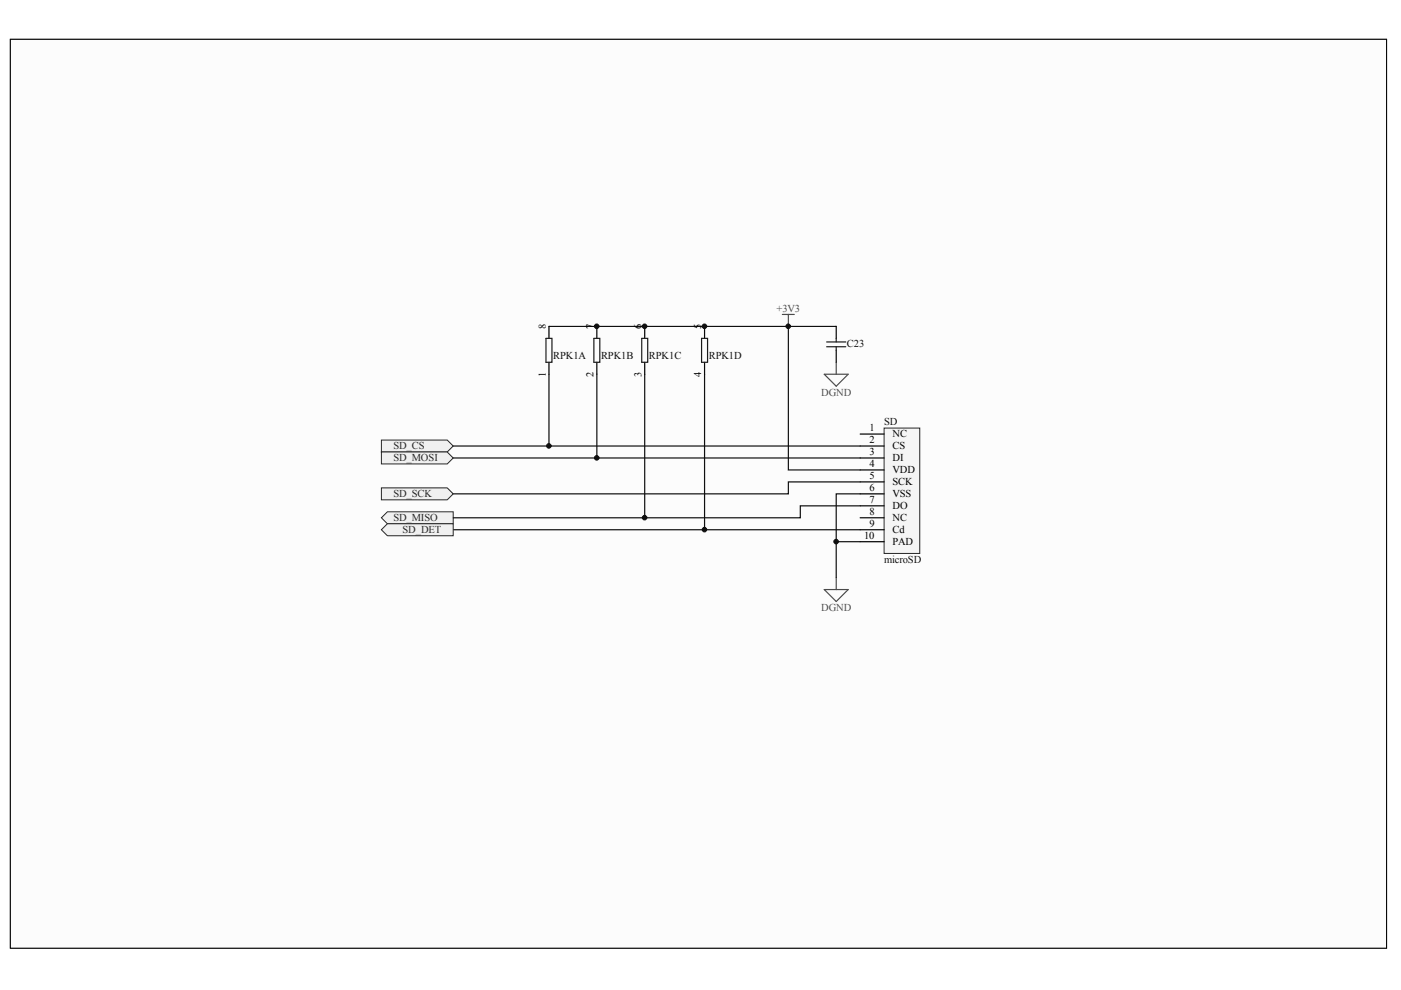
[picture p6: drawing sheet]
<svg xmlns="http://www.w3.org/2000/svg" width="297mm" height="210mm" viewBox="0 0 297 210" stroke-linecap="round" stroke-linejoin="round" font-family="sans-serif">
<path d="M2.2 8.3h291.8v192.7h-291.8z" fill="#fcfcfc" stroke="#000" stroke-width=".21"/>
<path d="M165.9 66.7h2.5M167.1 66.7v2.5" fill="none" stroke="#4c4c4c" stroke-width=".25"/>
<path d="M96.1 94.6h86.3M96.1 97.1h86.3M182.4 102.2h-15.3v2.5h-71" fill="none" stroke="#0e0e0e" stroke-width=".25"/>
<g fill="#f0f0f0" stroke="#262626" stroke-width=".21">
<path d="M80.9 109.8l1.2-1.3h14v2.6h-14z" fill-rule="evenodd"/>
<path d="M80.9 93.3h13.9l1.3 1.3-1.3 1.2h-13.9z" fill-rule="evenodd"/>
<path d="M80.9 95.8h13.9l1.3 1.3-1.3 1.3h-13.9z" fill-rule="evenodd"/>
<path d="M80.9 103.4h13.9l1.3 1.3-1.3 1.3h-13.9z" fill-rule="evenodd"/>
</g>
<path d="M174.8 79.3h5l-2.5 2.6zM177.3 76.8v2.5M174.8 125h5l-2.5 2.5zM177.3 122.5v2.5" fill="none" stroke="#4c4c4c" stroke-width=".25"/>
<path d="M116.4 79.3v15.3M116.4 69.2h50.7M126.5 79.3v17.8M136.7 79.3v30.5M149.4 79.3v33h33M177.3 69.2h-10.2v30.4h15.3M96.1 112.3h53.3M177.3 114.9h5.1M182.4 107.2h-12.7v2.6h-73.6M182.4 104.7h-5.1v17.8" fill="none" stroke="#0e0e0e" stroke-width=".25"/>
<path d="M177.3 69.2v2.5M177.3 74.3v2.5" fill="none" stroke="#000" stroke-width=".25"/>
<path d="M175.3 72.5h4M175.3 73.5h4M177.3 71.7v.8M177.3 73.5v.8" fill="none" stroke="#1c1c1c" stroke-width=".25"/>
<path d="M80.9 112.3l1.2-1.2h14v2.5h-14z" fill-rule="evenodd" fill="#f0f0f0" stroke="#262626" stroke-width=".21"/>
<path d="M187.4 90.8h7.6v26.5h-7.6z" fill="#f5f5f5" stroke="#262626" stroke-width=".21"/>
<g fill="none" stroke="#000" stroke-width=".25">
<path d="M116.4 69.2v2.5M116.4 76.8v2.5M126.5 69.2v2.5M126.5 76.8v2.5M136.7 69.2v2.5M136.7 76.8v2.5M149.4 69.2v2.5M149.4 76.8v2.5M182.4 92h5M182.4 94.6h5M182.4 97.1h5M182.4 99.6h5"/>
<path d="M182.4 102.2h5M182.4 104.7h5M182.4 107.2h5M182.4 109.8h5M182.4 112.3h5M182.4 114.9h5"/>
</g>
<path d="M115.8 71.7h1.2v5.1h-1.2zM125.9 71.7h1.3v5.1h-1.3zM136.1 71.7h1.2v5.1h-1.2zM148.7 71.7h1.3v5.1h-1.3z" fill="none" stroke="#1c1c1c" stroke-width=".25"/>
<g fill="#0e0e0e" stroke="#0e0e0e" stroke-width=".21">
<circle cx="116.4" cy="94.5" r=".48"/>
<circle cx="126.5" cy="97.1" r=".48"/>
<circle cx="126.5" cy="69.2" r=".48"/>
<circle cx="136.7" cy="109.8" r=".48"/>
<circle cx="136.7" cy="69.2" r=".48"/>
<circle cx="149.4" cy="112.3" r=".48"/>
<circle cx="149.4" cy="69.2" r=".48"/>
<circle cx="167.1" cy="69.2" r=".48"/>
<circle cx="177.3" cy="114.8" r=".48"/>
</g>
<g font-size="2.2">
<text x="115.7" y="69.7" transform="rotate(-90 115.7 69.7)">8</text>
<text x="125.8" y="69.7" transform="rotate(-90 125.8 69.7)">7</text>
<text x="136" y="69.7" transform="rotate(-90 136 69.7)">6</text>
<text x="148.7" y="69.7" transform="rotate(-90 148.7 69.7)">5</text>
<text x="115.7" y="80" transform="rotate(-90 115.7 80)">1</text>
<text x="125.8" y="80" transform="rotate(-90 125.8 80)">2</text>
<text x="136" y="80" transform="rotate(-90 136 80)">3</text>
<text x="148.7" y="80" transform="rotate(-90 148.7 80)">4</text>
<text x="184.3" y="91.5">1</text>
<text x="184.3" y="94">2</text>
<text x="189.2" y="92.8">NC</text>
<text x="189.2" y="95.3">CS</text>
<text x="184.3" y="96.6">3</text>
<text x="184.3" y="99.1">4</text>
<text x="184.3" y="101.6">5</text>
<text x="189.2" y="97.8">DI</text>
<text x="189.2" y="100.4">VDD</text>
<text x="184.3" y="104.2">6</text>
<text x="184.3" y="106.7">7</text>
<text x="189.2" y="102.9">SCK</text>
<text x="189.2" y="105.4">VSS</text>
<text x="189.2" y="108">DO</text>
<text x="184.3" y="109.2">8</text>
<text x="184.3" y="111.8">9</text>
<text x="189.2" y="110.5">NC</text>
<text x="189.2" y="113">Cd</text>
<text x="183.2" y="114.3">10</text>
<text x="189.2" y="115.6">PAD</text>
</g>
<g font-size="2.2" fill="#4c4c4c">
<text x="164.7" y="66.1">+3V3</text>
<text x="174.1" y="83.9">DGND</text>
<text x="174.1" y="129.5">DGND</text>
</g>
<g font-size="2.2" fill="#0e0e0e">
<text x="117.3" y="76">RPK1A</text>
<text x="127.4" y="76">RPK1B</text>
<text x="137.6" y="76">RPK1C</text>
<text x="150.3" y="76">RPK1D</text>
<text x="179.6" y="73.5">C23</text>
<text x="187.4" y="90.2">SD</text>
<text x="187.4" y="119.4">microSD</text>
</g>
<g font-size="2.2" fill="#262626">
<text x="83.4" y="95.3">SD_CS</text>
<text x="83.4" y="97.8">SD_MOSI</text>
<text x="83.4" y="105.4">SD_SCK</text>
<text x="83.4" y="110.5">SD_MISO</text>
<text x="85.4" y="113">SD_DET</text>
</g>
</svg>
